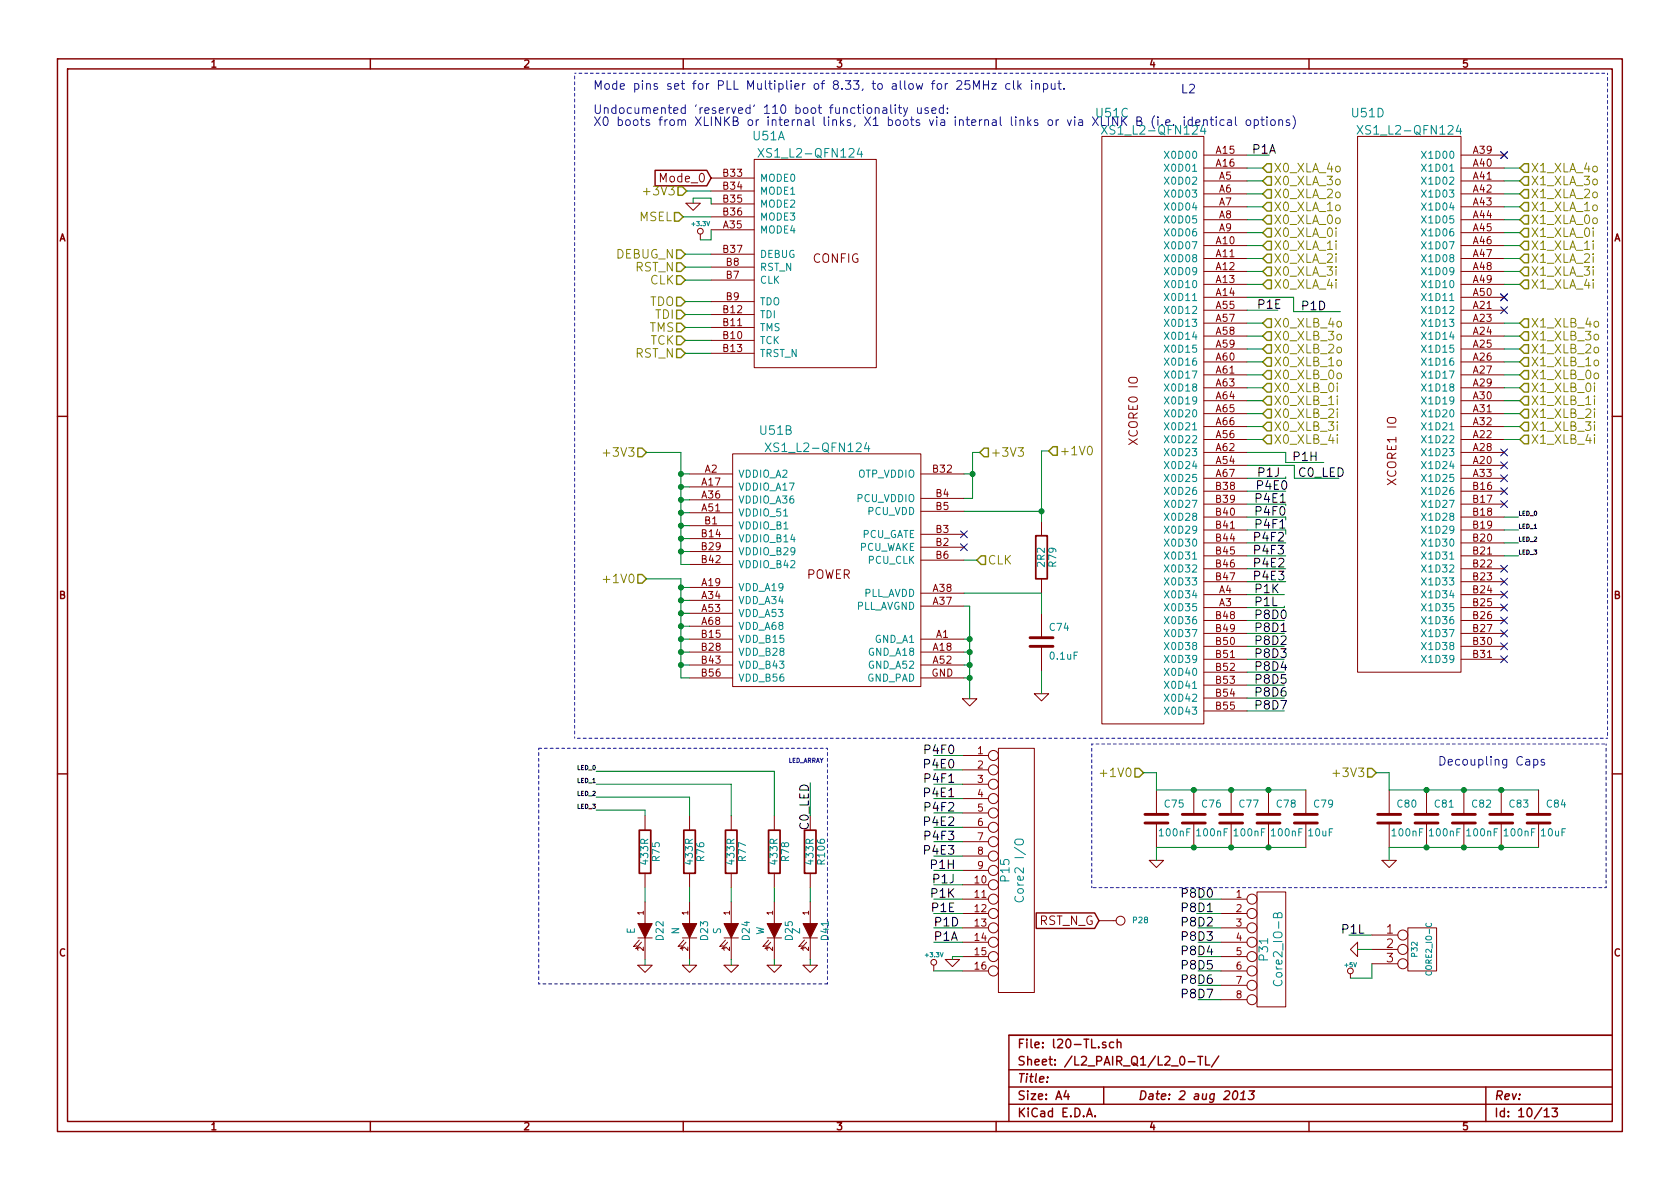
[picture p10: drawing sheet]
EESchema Schematic File Version 2  date Fri 02 Aug 2013 09:54:41 BST
LIBS:power
LIBS:device
LIBS:transistors
LIBS:conn
LIBS:linear
LIBS:regul
LIBS:74xx
LIBS:cmos4000
LIBS:adc-dac
LIBS:memory
LIBS:xilinx
LIBS:special
LIBS:microcontrollers
LIBS:dsp
LIBS:microchip
LIBS:analog_switches
LIBS:motorola
LIBS:texas
LIBS:intel
LIBS:audio
LIBS:interface
LIBS:digital-audio
LIBS:philips
LIBS:display
LIBS:cypress
LIBS:siliconi
LIBS:opto
LIBS:atmel
LIBS:contrib
LIBS:valves
LIBS:xmos_custom_library
LIBS:XS1-L1-128
LIBS:testpoints
LIBS:XMP16-03-cache
EELAYER 24 0
EELAYER END
$Descr A4 11693 8268
encoding utf-8
Sheet 10 13
Title ""
Date "2 aug 2013"
Rev ""
Comp ""
Comment1 ""
Comment2 ""
Comment3 ""
Comment4 ""
$EndDescr
$Comp
L +3.3V #PWR0282
U 1 1
P 4875 1660
F 0 "#PWR0282" H 4875 1620 30  0001 C CNN
F 1 "+3.3V" H 4875 1770 30  0000 C CNN
F 2 "" H 4875 1660 60  0001 C CNN
F 3 "" H 4875 1660 60  0001 C CNN
	1    4875 1660
	1    0    0    -1  
$EndComp
Text GLabel 4950 1230 0    60   Input ~ 0
Mode_0
Text GLabel 7650 6400 0    60   Input ~ 0
RST_N_G
$Comp
L CONN_1 P28
U 1 1
P 7800 6400
F 0 "P28" H 7880 6400 40  0000 L CNN
F 1 "RST_N" H 7800 6455 30  0001 C CNN
F 2 "" H 7800 6400 60  0001 C CNN
F 3 "" H 7800 6400 60  0001 C CNN
	1    7800 6400
	1    0    0    -1  
$EndComp
$Comp
L GND #PWR0283
U 1 1
P 6630 6670
F 0 "#PWR0283" H 6630 6670 30  0001 C CNN
F 1 "GND" H 6630 6600 30  0001 C CNN
F 2 "" H 6630 6670 60  0001 C CNN
F 3 "" H 6630 6670 60  0001 C CNN
	1    6630 6670
	1    0    0    -1  
$EndComp
Text Label 9055 2160 0    60   ~ 0
P1D
Text Label 8715 1070 0    60   ~ 0
P1A
Text Label 6500 6550 0    60   ~ 0
P1A
Text Label 6500 6450 0    60   ~ 0
P1D
Text Label 9035 3320 0    60   ~ 0
C0_LED
Text Label 5640 5445 3    60   ~ 0
C0_LED
$Comp
L GND #PWR0284
U 1 1
P 5640 6710
F 0 "#PWR0284" H 5640 6710 30  0001 C CNN
F 1 "GND" H 5640 6640 30  0001 C CNN
F 2 "" H 5640 6710 60  0001 C CNN
F 3 "" H 5640 6710 60  0001 C CNN
	1    5640 6710
	1    0    0    -1  
$EndComp
$Comp
L LED D41
U 1 1
P 5640 6470
F 0 "D41" H 5640 6570 50  0000 C CNN
F 1 "Z" H 5640 6370 50  0000 C CNN
F 2 "X_LED-0603" H 5640 6470 60  0001 C CNN
F 3 "" H 5640 6470 60  0001 C CNN
	1    5640 6470
	0    1    1    0   
$EndComp
$Comp
L R R106
U 1 1
P 5640 5920
F 0 "R106" V 5720 5920 50  0000 C CNN
F 1 "433R" V 5640 5920 50  0000 C CNN
F 2 "X-SM0603" H 5640 5920 60  0001 C CNN
F 3 "" H 5640 5920 60  0001 C CNN
	1    5640 5920
	1    0    0    -1  
$EndComp
$Comp
L +3.3V #PWR0285
U 1 1
P 6500 6750
F 0 "#PWR0285" H 6500 6710 30  0001 C CNN
F 1 "+3.3V" H 6500 6860 30  0000 C CNN
F 2 "" H 6500 6750 60  0001 C CNN
F 3 "" H 6500 6750 60  0001 C CNN
	1    6500 6750
	1    0    0    -1  
$EndComp
Text Label 6650 6350 2    60   ~ 0
P1E
Text Label 6650 6250 2    60   ~ 0
P1K
Text Label 6650 6150 2    60   ~ 0
P1J
Text Label 6650 6050 2    60   ~ 0
P1H
Text Label 6650 5750 2    60   ~ 0
P4E2
Text Label 6650 5950 2    60   ~ 0
P4E3
Text Label 6650 5650 2    60   ~ 0
P4F2
Text Label 6650 5850 2    60   ~ 0
P4F3
Text Label 6650 5250 2    60   ~ 0
P4F0
Text Label 6650 5450 2    60   ~ 0
P4F1
Text Label 6650 5350 2    60   ~ 0
P4E0
Text Label 6650 5550 2    60   ~ 0
P4E1
Text Label 8995 3210 0    60   ~ 0
P1H
Text Label 8750 3320 0    60   ~ 0
P1J
Text Label 8730 4130 0    60   ~ 0
P1K
Text Label 8750 2150 0    60   ~ 0
P1E
Text Label 8720 4040 0    60   ~ 0
P4E3
Text Label 8720 3950 0    60   ~ 0
P4E2
Text Label 8720 3860 0    60   ~ 0
P4F3
Text Label 8720 3770 0    60   ~ 0
P4F2
Text Label 8730 3680 0    60   ~ 0
P4F1
Text Label 8730 3590 0    60   ~ 0
P4F0
Text Label 8730 3500 0    60   ~ 0
P4E1
Text Label 8740 3410 0    60   ~ 0
P4E0
$Comp
L CONN_16 P15
U 1 1
P 7050 6050
F 0 "P15" V 7000 6050 60  0000 C CNN
F 1 "Core2 I/O" V 7100 6050 60  0000 C CNN
F 2 "pin_array_7x2" V 7200 6050 60  0001 C CNN
F 3 "" H 7050 6050 60  0001 C CNN
	1    7050 6050
	1    0    0    -1  
$EndComp
$Comp
L GND #PWR0286
U 1 1
P 4825 1405
F 0 "#PWR0286" H 4825 1405 30  0001 C CNN
F 1 "GND" H 4825 1335 30  0001 C CNN
F 2 "" H 4825 1405 60  0001 C CNN
F 3 "" H 4825 1405 60  0001 C CNN
	1    4825 1405
	1    0    0    -1  
$EndComp
Text Notes 4130 625  0    60   ~ 0
Mode pins set for PLL Multiplier of 8.33, to allow for 25MHz clk input.\n\nUndocumented 'reserved' 110 boot functionality used:\nX0 boots from XLINKB or internal links, X1 boots via internal links or via XLINK B (i.e. identical options)
Text Notes 5490 5310 0    30   ~ 0
LED_ARRAY
$Comp
L R R78
U 1 1
P 5390 5920
F 0 "R78" V 5470 5920 50  0000 C CNN
F 1 "433R" V 5390 5920 50  0000 C CNN
F 2 "X-SM0603" H 5390 5920 60  0001 C CNN
F 3 "" H 5390 5920 60  0001 C CNN
	1    5390 5920
	1    0    0    -1  
$EndComp
$Comp
L LED D25
U 1 1
P 5390 6470
F 0 "D25" H 5390 6570 50  0000 C CNN
F 1 "W" H 5390 6370 50  0000 C CNN
F 2 "X_LED-0603" H 5390 6470 60  0001 C CNN
F 3 "" H 5390 6470 60  0001 C CNN
	1    5390 6470
	0    1    1    0   
$EndComp
$Comp
L GND #PWR0287
U 1 1
P 5390 6710
F 0 "#PWR0287" H 5390 6710 30  0001 C CNN
F 1 "GND" H 5390 6640 30  0001 C CNN
F 2 "" H 5390 6710 60  0001 C CNN
F 3 "" H 5390 6710 60  0001 C CNN
	1    5390 6710
	1    0    0    -1  
$EndComp
$Comp
L GND #PWR0288
U 1 1
P 5090 6710
F 0 "#PWR0288" H 5090 6710 30  0001 C CNN
F 1 "GND" H 5090 6640 30  0001 C CNN
F 2 "" H 5090 6710 60  0001 C CNN
F 3 "" H 5090 6710 60  0001 C CNN
	1    5090 6710
	1    0    0    -1  
$EndComp
$Comp
L LED D24
U 1 1
P 5090 6470
F 0 "D24" H 5090 6570 50  0000 C CNN
F 1 "S" H 5090 6370 50  0000 C CNN
F 2 "X_LED-0603" H 5090 6470 60  0001 C CNN
F 3 "" H 5090 6470 60  0001 C CNN
	1    5090 6470
	0    1    1    0   
$EndComp
$Comp
L R R77
U 1 1
P 5090 5920
F 0 "R77" V 5170 5920 50  0000 C CNN
F 1 "433R" V 5090 5920 50  0000 C CNN
F 2 "X-SM0603" H 5090 5920 60  0001 C CNN
F 3 "" H 5090 5920 60  0001 C CNN
	1    5090 5920
	1    0    0    -1  
$EndComp
$Comp
L R R76
U 1 1
P 4800 5920
F 0 "R76" V 4880 5920 50  0000 C CNN
F 1 "433R" V 4800 5920 50  0000 C CNN
F 2 "X-SM0603" H 4800 5920 60  0001 C CNN
F 3 "" H 4800 5920 60  0001 C CNN
	1    4800 5920
	1    0    0    -1  
$EndComp
$Comp
L LED D23
U 1 1
P 4800 6470
F 0 "D23" H 4800 6570 50  0000 C CNN
F 1 "N" H 4800 6370 50  0000 C CNN
F 2 "X_LED-0603" H 4800 6470 60  0001 C CNN
F 3 "" H 4800 6470 60  0001 C CNN
	1    4800 6470
	0    1    1    0   
$EndComp
$Comp
L GND #PWR0289
U 1 1
P 4800 6710
F 0 "#PWR0289" H 4800 6710 30  0001 C CNN
F 1 "GND" H 4800 6640 30  0001 C CNN
F 2 "" H 4800 6710 60  0001 C CNN
F 3 "" H 4800 6710 60  0001 C CNN
	1    4800 6710
	1    0    0    -1  
$EndComp
$Comp
L GND #PWR0290
U 1 1
P 4490 6710
F 0 "#PWR0290" H 4490 6710 30  0001 C CNN
F 1 "GND" H 4490 6640 30  0001 C CNN
F 2 "" H 4490 6710 60  0001 C CNN
F 3 "" H 4490 6710 60  0001 C CNN
	1    4490 6710
	1    0    0    -1  
$EndComp
$Comp
L LED D22
U 1 1
P 4490 6470
F 0 "D22" H 4490 6570 50  0000 C CNN
F 1 "E" H 4490 6370 50  0000 C CNN
F 2 "X_LED-0603" H 4490 6470 60  0001 C CNN
F 3 "" H 4490 6470 60  0001 C CNN
	1    4490 6470
	0    1    1    0   
$EndComp
$Comp
L R R75
U 1 1
P 4490 5920
F 0 "R75" V 4570 5920 50  0000 C CNN
F 1 "433R" V 4490 5920 50  0000 C CNN
F 2 "X-SM0603" H 4490 5920 60  0001 C CNN
F 3 "" H 4490 5920 60  0001 C CNN
	1    4490 5920
	1    0    0    -1  
$EndComp
Text Label 4150 5360 2    30   ~ 0
LED_0
Text Label 4150 5450 2    30   ~ 0
LED_1
Text Label 4150 5630 2    30   ~ 0
LED_3
Text Label 4150 5540 2    30   ~ 0
LED_2
Text Label 10570 3770 0    30   ~ 0
LED_2
Text Label 10570 3860 0    30   ~ 0
LED_3
Text Label 10570 3680 0    30   ~ 0
LED_1
Text Label 10570 3590 0    30   ~ 0
LED_0
Text HLabel 10580 1160 2    60   Input ~ 0
X1_XLA_4o
Text HLabel 10580 1250 2    60   Input ~ 0
X1_XLA_3o
Text HLabel 10580 1340 2    60   Input ~ 0
X1_XLA_2o
Text HLabel 10580 1430 2    60   Input ~ 0
X1_XLA_1o
Text HLabel 10580 1520 2    60   Input ~ 0
X1_XLA_0o
Text HLabel 10580 1610 2    60   Input ~ 0
X1_XLA_0i
Text HLabel 10580 1700 2    60   Input ~ 0
X1_XLA_1i
Text HLabel 10580 1790 2    60   Input ~ 0
X1_XLA_2i
Text HLabel 10580 1880 2    60   Input ~ 0
X1_XLA_3i
Text HLabel 10580 1970 2    60   Input ~ 0
X1_XLA_4i
NoConn ~ 10470 1070
NoConn ~ 10470 1070
NoConn ~ 10470 2060
NoConn ~ 10470 2060
NoConn ~ 10470 2150
Text HLabel 10580 3050 2    60   Input ~ 0
X1_XLB_4i
Text HLabel 10580 2960 2    60   Input ~ 0
X1_XLB_3i
Text HLabel 10580 2870 2    60   Input ~ 0
X1_XLB_2i
Text HLabel 10580 2780 2    60   Input ~ 0
X1_XLB_1i
Text HLabel 10580 2690 2    60   Input ~ 0
X1_XLB_0i
Text HLabel 10580 2600 2    60   Input ~ 0
X1_XLB_0o
Text HLabel 10580 2510 2    60   Input ~ 0
X1_XLB_1o
Text HLabel 10580 2420 2    60   Input ~ 0
X1_XLB_2o
Text HLabel 10580 2330 2    60   Input ~ 0
X1_XLB_3o
Text HLabel 10580 2240 2    60   Input ~ 0
X1_XLB_4o
NoConn ~ 10470 3140
NoConn ~ 10470 3230
NoConn ~ 10470 3320
NoConn ~ 10470 3410
NoConn ~ 10470 3500
NoConn ~ 10470 3950
NoConn ~ 10470 4040
NoConn ~ 10470 4130
NoConn ~ 10470 4220
NoConn ~ 10470 4310
NoConn ~ 10470 4400
NoConn ~ 10470 4490
NoConn ~ 10470 4580
Text HLabel 8790 2240 2    60   Input ~ 0
X0_XLB_4o
Text HLabel 8790 2330 2    60   Input ~ 0
X0_XLB_3o
Text HLabel 8790 2420 2    60   Input ~ 0
X0_XLB_2o
Text HLabel 8790 2510 2    60   Input ~ 0
X0_XLB_1o
Text HLabel 8790 2600 2    60   Input ~ 0
X0_XLB_0o
Text HLabel 8790 2690 2    60   Input ~ 0
X0_XLB_0i
Text HLabel 8790 2780 2    60   Input ~ 0
X0_XLB_1i
Text HLabel 8790 2870 2    60   Input ~ 0
X0_XLB_2i
Text HLabel 8790 2960 2    60   Input ~ 0
X0_XLB_3i
Text HLabel 8790 3050 2    60   Input ~ 0
X0_XLB_4i
Text HLabel 8790 1970 2    60   Input ~ 0
X0_XLA_4i
Text HLabel 8790 1880 2    60   Input ~ 0
X0_XLA_3i
Text HLabel 8790 1790 2    60   Input ~ 0
X0_XLA_2i
Text HLabel 8790 1700 2    60   Input ~ 0
X0_XLA_1i
Text HLabel 8790 1610 2    60   Input ~ 0
X0_XLA_0i
Text HLabel 8790 1520 2    60   Input ~ 0
X0_XLA_0o
Text HLabel 8790 1430 2    60   Input ~ 0
X0_XLA_1o
Text HLabel 8790 1340 2    60   Input ~ 0
X0_XLA_2o
Text HLabel 8790 1250 2    60   Input ~ 0
X0_XLA_3o
Text HLabel 8790 1160 2    60   Input ~ 0
X0_XLA_4o
Text HLabel 6800 3890 2    60   Input ~ 0
CLK
Text Notes 8220 650  0    60   ~ 0
L2
Text Notes 10010 5330 0    60   ~ 0
Decoupling Caps
$Comp
L C C80
U 1 1
P 9670 5690
F 0 "C80" H 9720 5790 50  0000 L CNN
F 1 "100nF" H 9680 5590 50  0000 L CNN
F 2 "0204" H 9670 5690 60  0001 C CNN
F 3 "" H 9670 5690 60  0001 C CNN
	1    9670 5690
	1    0    0    -1  
$EndComp
$Comp
L C C81
U 1 1
P 9930 5690
F 0 "C81" H 9980 5790 50  0000 L CNN
F 1 "100nF" H 9940 5590 50  0000 L CNN
F 2 "0204" H 9930 5690 60  0001 C CNN
F 3 "" H 9930 5690 60  0001 C CNN
	1    9930 5690
	1    0    0    -1  
$EndComp
$Comp
L C C82
U 1 1
P 10190 5690
F 0 "C82" H 10240 5790 50  0000 L CNN
F 1 "100nF" H 10200 5590 50  0000 L CNN
F 2 "0204" H 10190 5690 60  0001 C CNN
F 3 "" H 10190 5690 60  0001 C CNN
	1    10190 5690
	1    0    0    -1  
$EndComp
$Comp
L C C83
U 1 1
P 10450 5690
F 0 "C83" H 10500 5790 50  0000 L CNN
F 1 "100nF" H 10460 5590 50  0000 L CNN
F 2 "0204" H 10450 5690 60  0001 C CNN
F 3 "" H 10450 5690 60  0001 C CNN
	1    10450 5690
	1    0    0    -1  
$EndComp
$Comp
L C C84
U 1 1
P 10710 5690
F 0 "C84" H 10760 5790 50  0000 L CNN
F 1 "10uF" H 10720 5590 50  0000 L CNN
F 2 "X-SM0805" H 10710 5690 60  0001 C CNN
F 3 "" H 10710 5690 60  0001 C CNN
	1    10710 5690
	1    0    0    -1  
$EndComp
Text HLabel 9580 5370 0    60   Input ~ 0
+3V3
$Comp
L GND #PWR0291
U 1 1
P 9670 5980
F 0 "#PWR0291" H 9670 5980 30  0001 C CNN
F 1 "GND" H 9670 5910 30  0001 C CNN
F 2 "" H 9670 5980 60  0001 C CNN
F 3 "" H 9670 5980 60  0001 C CNN
	1    9670 5980
	1    0    0    -1  
$EndComp
$Comp
L GND #PWR0292
U 1 1
P 8050 5980
F 0 "#PWR0292" H 8050 5980 30  0001 C CNN
F 1 "GND" H 8050 5910 30  0001 C CNN
F 2 "" H 8050 5980 60  0001 C CNN
F 3 "" H 8050 5980 60  0001 C CNN
	1    8050 5980
	1    0    0    -1  
$EndComp
Text HLabel 7960 5370 0    60   Input ~ 0
+1V0
$Comp
L C C79
U 1 1
P 9090 5690
F 0 "C79" H 9140 5790 50  0000 L CNN
F 1 "10uF" H 9100 5590 50  0000 L CNN
F 2 "X-SM0805" H 9090 5690 60  0001 C CNN
F 3 "" H 9090 5690 60  0001 C CNN
	1    9090 5690
	1    0    0    -1  
$EndComp
$Comp
L C C78
U 1 1
P 8830 5690
F 0 "C78" H 8880 5790 50  0000 L CNN
F 1 "100nF" H 8840 5590 50  0000 L CNN
F 2 "0204" H 8830 5690 60  0001 C CNN
F 3 "" H 8830 5690 60  0001 C CNN
	1    8830 5690
	1    0    0    -1  
$EndComp
$Comp
L C C77
U 1 1
P 8570 5690
F 0 "C77" H 8620 5790 50  0000 L CNN
F 1 "100nF" H 8580 5590 50  0000 L CNN
F 2 "0204" H 8570 5690 60  0001 C CNN
F 3 "" H 8570 5690 60  0001 C CNN
	1    8570 5690
	1    0    0    -1  
$EndComp
$Comp
L C C76
U 1 1
P 8310 5690
F 0 "C76" H 8360 5790 50  0000 L CNN
F 1 "100nF" H 8320 5590 50  0000 L CNN
F 2 "0204" H 8310 5690 60  0001 C CNN
F 3 "" H 8310 5690 60  0001 C CNN
	1    8310 5690
	1    0    0    -1  
$EndComp
$Comp
L C C75
U 1 1
P 8050 5690
F 0 "C75" H 8100 5790 50  0000 L CNN
F 1 "100nF" H 8060 5590 50  0000 L CNN
F 2 "0204" H 8050 5690 60  0001 C CNN
F 3 "" H 8050 5690 60  0001 C CNN
	1    8050 5690
	1    0    0    -1  
$EndComp
Text HLabel 4770 2450 0    60   Input ~ 0
RST_N
Text HLabel 4770 1760 0    60   Input ~ 0
DEBUG_N
Text HLabel 4770 1850 0    60   Input ~ 0
RST_N
Text HLabel 4755 1500 0    60   Input ~ 0
MSEL
Text HLabel 4780 1320 0    60   Input ~ 0
+3V3
Text HLabel 4770 1940 0    60   Input ~ 0
CLK
Text HLabel 4770 2360 0    60   Input ~ 0
TCK
Text HLabel 4770 2270 0    60   Input ~ 0
TMS
Text HLabel 4770 2180 0    60   Input ~ 0
TDI
Text HLabel 4770 2090 0    60   Input ~ 0
TDO
$Comp
L GND #PWR0293
U 1 1
P 7250 4820
F 0 "#PWR0293" H 7250 4820 30  0001 C CNN
F 1 "GND" H 7250 4750 30  0001 C CNN
F 2 "" H 7250 4820 60  0001 C CNN
F 3 "" H 7250 4820 60  0001 C CNN
	1    7250 4820
	1    0    0    -1  
$EndComp
$Comp
L C C74
U 1 1
P 7250 4460
F 0 "C74" H 7300 4560 50  0000 L CNN
F 1 "0.1uF" H 7300 4360 50  0000 L CNN
F 2 "0204" H 7250 4460 60  0001 C CNN
F 3 "" H 7250 4460 60  0001 C CNN
	1    7250 4460
	1    0    0    -1  
$EndComp
$Comp
L R R79
U 1 1
P 7250 3870
F 0 "R79" V 7330 3870 50  0000 C CNN
F 1 "2R2" V 7250 3870 50  0000 C CNN
F 2 "SM0603_Resistor" H 7250 3870 60  0001 C CNN
F 3 "" H 7250 3870 60  0001 C CNN
	1    7250 3870
	1    0    0    -1  
$EndComp
NoConn ~ 6710 3800
NoConn ~ 6710 3710
Text HLabel 7300 3130 2    60   Input ~ 0
+1V0
Text HLabel 6820 3140 2    60   Input ~ 0
+3V3
Text HLabel 4500 3140 0    60   Input ~ 0
+3V3
Text HLabel 4500 4020 0    60   Input ~ 0
+1V0
$Comp
L GND #PWR0294
U 1 1
P 6750 4855
F 0 "#PWR0294" H 6750 4855 30  0001 C CNN
F 1 "GND" H 6750 4785 30  0001 C CNN
F 2 "" H 6750 4855 60  0001 C CNN
F 3 "" H 6750 4855 60  0001 C CNN
	1    6750 4855
	1    0    0    -1  
$EndComp
$Comp
L XS1_L2-QFN124 U51
U 4 1
P 9840 1630
F 0 "U51" H 9520 2480 60  0000 C CNN
F 1 "XS1_L2-QFN124" H 9810 2360 60  0000 C CNN
F 2 "L2_QFN124" H 9810 2460 60  0001 C CNN
F 3 "" H 9840 1630 60  0001 C CNN
	4    9840 1630
	1    0    0    -1  
$EndComp
$Comp
L XS1_L2-QFN124 U51
U 1 1
P 5670 1790
F 0 "U51" H 5350 2640 60  0000 C CNN
F 1 "XS1_L2-QFN124" H 5640 2520 60  0000 C CNN
F 2 "L2_QFN124" H 5640 2620 60  0001 C CNN
F 3 "" H 5670 1790 60  0001 C CNN
	1    5670 1790
	1    0    0    -1  
$EndComp
$Comp
L XS1_L2-QFN124 U51
U 2 1
P 5720 3840
F 0 "U51" H 5400 4690 60  0000 C CNN
F 1 "XS1_L2-QFN124" H 5690 4570 60  0000 C CNN
F 2 "L2_QFN124" H 5690 4670 60  0001 C CNN
F 3 "" H 5720 3840 60  0001 C CNN
	2    5720 3840
	1    0    0    -1  
$EndComp
$Comp
L CONN_8 P31
U 1 1
P 8850 6600
F 0 "P31" V 8800 6600 60  0000 C CNN
F 1 "Core2_IO-B" V 8900 6600 60  0000 C CNN
F 2 "~" H 8850 6600 60  0000 C CNN
F 3 "~" H 8850 6600 60  0000 C CNN
	1    8850 6600
	1    0    0    -1  
$EndComp
$Comp
L XS1_L2-QFN124 U51
U 3 1
P 8060 1630
F 0 "U51" H 7740 2480 60  0000 C CNN
F 1 "XS1_L2-QFN124" H 8030 2360 60  0000 C CNN
F 2 "L2_QFN124" H 8060 1630 60  0001 C CNN
F 3 "http://www.xmos.com/published/xs1-l02a-qf124-datasheet" H 8060 1630 60  0001 C CNN
	3    8060 1630
	1    0    0    -1  
$EndComp
Text Label 8730 4220 0    60   ~ 0
P1L
Text Label 8730 4310 0    60   ~ 0
P8D0
Text Label 8730 4400 0    60   ~ 0
P8D1
Text Label 8730 4490 0    60   ~ 0
P8D2
Text Label 8730 4580 0    60   ~ 0
P8D3
Text Label 8730 4670 0    60   ~ 0
P8D4
Text Label 8730 4760 0    60   ~ 0
P8D5
Text Label 8730 4850 0    60   ~ 0
P8D6
Text Label 8730 4940 0    60   ~ 0
P8D7
Wire Wire Line
	8500 6550 8340 6550
Wire Wire Line
	8500 6650 8340 6650
Wire Wire Line
	8500 6750 8340 6750
Wire Wire Line
	8500 6850 8340 6850
Wire Wire Line
	8500 6950 8340 6950
Wire Wire Line
	9550 6500 9390 6500
Wire Wire Line
	8680 4940 8940 4940
Wire Wire Line
	8680 4850 8940 4850
Wire Wire Line
	8680 4760 8940 4760
Wire Wire Line
	8680 4670 8940 4670
Wire Wire Line
	8680 4580 8940 4580
Wire Wire Line
	8680 4490 8940 4490
Wire Wire Line
	8680 4400 8940 4400
Wire Wire Line
	8680 4310 8940 4310
Wire Wire Line
	8940 4220 8940 4210
Wire Wire Line
	8680 4220 8940 4220
Wire Wire Line
	8680 4130 8940 4130
Wire Wire Line
	6630 6650 6700 6650
Wire Wire Line
	6630 6670 6630 6650
Wire Wire Line
	8680 1070 8835 1070
Wire Wire Line
	6700 6450 6500 6450
Wire Wire Line
	5640 5670 5640 5440
Wire Wire Line
	6700 6250 6500 6250
Wire Wire Line
	6700 6050 6500 6050
Wire Wire Line
	6700 5850 6500 5850
Wire Wire Line
	6700 5650 6500 5650
Wire Wire Line
	6700 5450 6500 5450
Wire Wire Line
	6700 5250 6500 5250
Wire Wire Line
	8950 3320 8950 3310
Wire Wire Line
	8680 3320 8950 3320
Wire Wire Line
	8680 3950 8950 3950
Wire Wire Line
	8680 3770 8950 3770
Wire Wire Line
	8950 3590 8950 3610
Wire Wire Line
	8680 3590 8950 3590
Wire Wire Line
	8950 3410 8680 3410
Wire Wire Line
	4740 3140 4740 3920
Wire Wire Line
	4950 1500 4755 1500
Wire Wire Line
	4950 1370 4950 1410
Wire Wire Line
	4825 1370 4950 1370
Wire Wire Line
	4825 1405 4825 1370
Wire Wire Line
	4780 1320 4950 1320
Wire Notes Line
	3750 5200 3750 6840
Wire Notes Line
	5760 5200 3750 5200
Wire Notes Line
	5760 6840 5760 5200
Wire Notes Line
	3750 6840 5760 6840
Wire Wire Line
	5390 6670 5390 6710
Wire Wire Line
	5390 6170 5390 6270
Wire Wire Line
	5090 5450 4150 5450
Wire Wire Line
	5090 5670 5090 5450
Wire Wire Line
	4800 6670 4800 6710
Wire Wire Line
	4800 6170 4800 6270
Wire Wire Line
	4800 5540 4800 5670
Wire Wire Line
	4490 5630 4490 5670
Wire Wire Line
	4150 5630 4490 5630
Wire Wire Line
	8790 1880 8680 1880
Wire Wire Line
	8790 1700 8680 1700
Wire Wire Line
	8680 1520 8790 1520
Wire Wire Line
	8680 1340 8790 1340
Wire Wire Line
	8790 1160 8680 1160
Connection ~ 9930 5890
Wire Wire Line
	9670 5890 10710 5890
Connection ~ 10450 5890
Connection ~ 10450 5490
Wire Wire Line
	9670 5490 10710 5490
Connection ~ 9930 5490
Wire Wire Line
	9670 5370 9670 5490
Wire Wire Line
	9580 5370 9670 5370
Connection ~ 10190 5490
Connection ~ 10190 5890
Wire Wire Line
	9670 5980 9670 5890
Wire Wire Line
	8050 5890 8050 5980
Connection ~ 8570 5890
Connection ~ 8570 5490
Wire Notes Line
	4000 5130 4000 500 
Wire Wire Line
	4770 2450 4950 2450
Wire Wire Line
	4770 1760 4950 1760
Wire Wire Line
	4950 1940 4770 1940
Wire Wire Line
	4770 2270 4950 2270
Wire Wire Line
	4770 2090 4950 2090
Wire Wire Line
	7250 4120 6710 4120
Wire Wire Line
	7250 4260 7250 4120
Connection ~ 6770 3290
Wire Wire Line
	6770 3460 6710 3460
Wire Wire Line
	6770 3140 6770 3460
Connection ~ 4740 3290
Wire Wire Line
	4800 3290 4740 3290
Connection ~ 4740 3470
Wire Wire Line
	4740 3470 4800 3470
Connection ~ 4740 3650
Wire Wire Line
	4740 3650 4800 3650
Connection ~ 4740 3830
Wire Wire Line
	4740 3830 4800 3830
Connection ~ 4740 4620
Wire Wire Line
	4740 4710 4800 4710
Wire Wire Line
	4740 4020 4740 4710
Connection ~ 4740 4440
Wire Wire Line
	4740 4530 4800 4530
Connection ~ 4740 4260
Wire Wire Line
	4740 4350 4800 4350
Connection ~ 4740 4080
Wire Wire Line
	4800 4080 4740 4080
Wire Wire Line
	4740 4170 4800 4170
Connection ~ 6750 4440
Wire Wire Line
	6750 4210 6710 4210
Connection ~ 6750 4620
Wire Wire Line
	6750 4530 6710 4530
Wire Wire Line
	6750 4710 6710 4710
Wire Notes Line
	11190 5130 4000 5130
Wire Notes Line
	4000 500  11190 500 
Wire Wire Line
	6750 4620 6710 4620
Connection ~ 6750 4710
Wire Wire Line
	6710 4440 6750 4440
Connection ~ 6750 4530
Wire Wire Line
	4740 4260 4800 4260
Connection ~ 4740 4170
Wire Wire Line
	4500 4020 4740 4020
Wire Wire Line
	4740 4440 4800 4440
Connection ~ 4740 4350
Wire Wire Line
	4740 4620 4800 4620
Connection ~ 4740 4530
Wire Wire Line
	4500 3140 4740 3140
Wire Wire Line
	4740 3740 4800 3740
Connection ~ 4740 3740
Wire Wire Line
	4740 3560 4800 3560
Connection ~ 4740 3560
Wire Wire Line
	4740 3380 4800 3380
Connection ~ 4740 3380
Wire Wire Line
	6820 3140 6770 3140
Wire Wire Line
	6710 3290 6770 3290
Wire Wire Line
	7250 3130 7300 3130
Wire Wire Line
	7250 3620 7250 3130
Wire Wire Line
	6710 3550 7250 3550
Connection ~ 7250 3550
Wire Wire Line
	7250 4820 7250 4660
Wire Wire Line
	4770 2180 4950 2180
Wire Wire Line
	4770 2360 4950 2360
Wire Wire Line
	4770 1850 4950 1850
Wire Notes Line
	11190 500  11190 5130
Wire Wire Line
	8050 5370 7960 5370
Wire Wire Line
	8050 5490 8050 5370
Connection ~ 8310 5490
Wire Wire Line
	9090 5490 8050 5490
Connection ~ 8830 5490
Connection ~ 8830 5890
Wire Wire Line
	9090 5890 8050 5890
Connection ~ 8310 5890
Wire Notes Line
	11180 6170 7600 6170
Wire Notes Line
	11180 5170 11180 6170
Wire Notes Line
	7600 5170 11180 5170
Wire Notes Line
	7600 6170 7600 5170
Wire Wire Line
	6710 3890 6800 3890
Wire Wire Line
	8790 1250 8680 1250
Wire Wire Line
	8790 1430 8680 1430
Wire Wire Line
	8790 1610 8680 1610
Wire Wire Line
	8790 1790 8680 1790
Wire Wire Line
	8790 1970 8680 1970
Wire Wire Line
	8790 3050 8680 3050
Wire Wire Line
	8790 2870 8680 2870
Wire Wire Line
	8790 2690 8680 2690
Wire Wire Line
	8790 2510 8680 2510
Wire Wire Line
	8790 2330 8680 2330
Wire Wire Line
	8790 2240 8680 2240
Wire Wire Line
	8680 2420 8790 2420
Wire Wire Line
	8680 2600 8790 2600
Wire Wire Line
	8790 2780 8680 2780
Wire Wire Line
	8790 2960 8680 2960
Wire Wire Line
	10580 2960 10470 2960
Wire Wire Line
	10580 2780 10470 2780
Wire Wire Line
	10470 2600 10580 2600
Wire Wire Line
	10470 2420 10580 2420
Wire Wire Line
	10580 2240 10470 2240
Wire Wire Line
	10580 2330 10470 2330
Wire Wire Line
	10580 2510 10470 2510
Wire Wire Line
	10580 2690 10470 2690
Wire Wire Line
	10580 2870 10470 2870
Wire Wire Line
	10580 3050 10470 3050
Wire Wire Line
	10580 1970 10470 1970
Wire Wire Line
	10580 1790 10470 1790
Wire Wire Line
	10580 1610 10470 1610
Wire Wire Line
	10580 1430 10470 1430
Wire Wire Line
	10580 1250 10470 1250
Wire Wire Line
	10580 1160 10470 1160
Wire Wire Line
	10470 1340 10580 1340
Wire Wire Line
	10470 1520 10580 1520
Wire Wire Line
	10580 1700 10470 1700
Wire Wire Line
	10580 1880 10470 1880
Wire Wire Line
	10570 3590 10470 3590
Wire Wire Line
	10570 3680 10470 3680
Wire Wire Line
	10570 3860 10470 3860
Wire Wire Line
	10570 3770 10470 3770
Wire Wire Line
	4490 6170 4490 6270
Wire Wire Line
	4490 6670 4490 6710
Wire Wire Line
	4150 5540 4800 5540
Wire Wire Line
	5090 6170 5090 6270
Wire Wire Line
	5090 6670 5090 6710
Wire Wire Line
	5390 5360 5390 5670
Wire Wire Line
	4150 5360 5390 5360
Wire Wire Line
	6750 4855 6750 4210
Wire Wire Line
	4740 3920 4800 3920
Wire Wire Line
	8950 3500 8680 3500
Wire Wire Line
	8950 3510 8950 3500
Wire Wire Line
	8950 3680 8680 3680
Wire Wire Line
	8950 3710 8950 3680
Wire Wire Line
	8950 3860 8680 3860
Wire Wire Line
	8950 4040 8680 4040
Wire Wire Line
	8680 2150 8895 2150
Wire Wire Line
	8950 3140 8680 3140
Wire Wire Line
	8950 3210 8950 3140
Wire Wire Line
	9215 3210 8950 3210
Wire Wire Line
	6700 5350 6500 5350
Wire Wire Line
	6700 5550 6500 5550
Wire Wire Line
	6700 5750 6500 5750
Wire Wire Line
	6700 5950 6500 5950
Wire Wire Line
	6700 6150 6500 6150
Wire Wire Line
	6700 6350 6500 6350
Wire Wire Line
	5640 6170 5640 6270
Wire Wire Line
	5640 6670 5640 6710
Wire Wire Line
	9010 3230 8680 3230
Wire Wire Line
	9010 3320 9010 3230
Wire Wire Line
	9320 3320 9010 3320
Wire Wire Line
	6700 6550 6500 6550
Wire Wire Line
	9005 2060 8680 2060
Wire Wire Line
	9005 2160 9005 2060
Wire Wire Line
	9330 2160 9005 2160
Wire Wire Line
	6500 6750 6700 6750
Wire Wire Line
	4950 1660 4875 1660
Wire Wire Line
	4950 1590 4950 1660
Wire Wire Line
	8500 6450 8340 6450
Wire Wire Line
	8500 6350 8330 6350
Wire Wire Line
	8500 6250 8350 6250
Text Label 8450 6250 2    60   ~ 0
P8D0
Text Label 8450 6350 2    60   ~ 0
P8D1
Text Label 8450 6450 2    60   ~ 0
P8D2
Text Label 8450 6550 2    60   ~ 0
P8D3
Text Label 8450 6650 2    60   ~ 0
P8D4
Text Label 8450 6750 2    60   ~ 0
P8D5
Text Label 8450 6850 2    60   ~ 0
P8D6
Text Label 8450 6950 2    60   ~ 0
P8D7
Text Label 9500 6500 2    60   ~ 0
P1L
$Comp
L CONN_3 P32
U 1 1
P 9900 6600
F 0 "P32" V 9850 6600 40  0000 C CNN
F 1 "CORE2_IO-C" V 9950 6600 40  0000 C CNN
F 2 "~" H 9900 6600 60  0000 C CNN
F 3 "~" H 9900 6600 60  0000 C CNN
	1    9900 6600
	1    0    0    -1  
$EndComp
$Comp
L +5V #PWR0295
U 1 1
P 9400 6800
F 0 "#PWR0295" H 9400 6890 20  0001 C CNN
F 1 "+5V" H 9400 6890 30  0000 C CNN
F 2 "" H 9400 6800 60  0000 C CNN
F 3 "" H 9400 6800 60  0000 C CNN
	1    9400 6800
	1    0    0    -1  
$EndComp
$Comp
L GND #PWR0296
U 1 1
P 9450 6600
F 0 "#PWR0296" H 9450 6600 30  0001 C CNN
F 1 "GND" H 9450 6530 30  0001 C CNN
F 2 "" H 9450 6600 60  0000 C CNN
F 3 "" H 9450 6600 60  0000 C CNN
	1    9450 6600
	0    1    1    0   
$EndComp
Wire Wire Line
	9450 6600 9550 6600
Wire Wire Line
	9400 6800 9550 6800
Wire Wire Line
	9550 6800 9550 6700
$EndSCHEMATC
